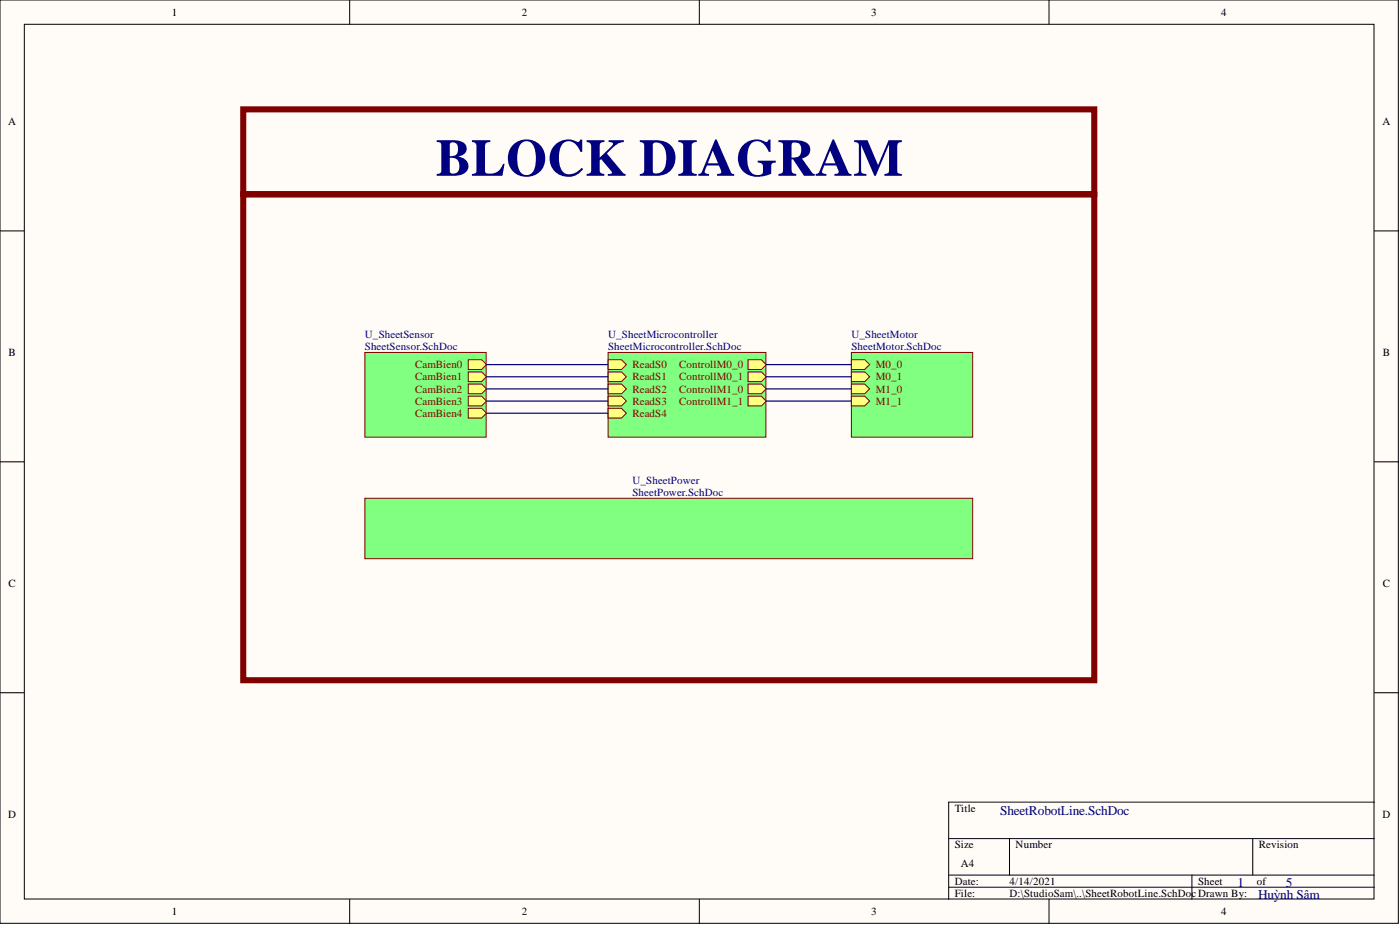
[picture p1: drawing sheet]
<svg xmlns="http://www.w3.org/2000/svg" width="292mm" height="193mm" viewBox="0 0 292 193" stroke-linecap="round" stroke-linejoin="round" font-family="sans-serif">
<g fill="#fffcf8" stroke="#000" stroke-width=".21">
<path d="M0 0h291.8v192.6h-291.8z"/>
<path d="M5.1 5.1h281.6v182.4h-281.6z"/>
</g>
<g fill="none" stroke="#000" stroke-width=".21">
<path d="M73 0v5.1M145.9 0v5.1M218.9 0v5.1M0 48.2h5.1M286.8 48.2h5M0 96.3h5.1M286.8 96.3h5M0 144.5h5.1M286.8 144.5h5M197.9 174.9h88.9M210.6 174.9v7.7M261.4 174.9v7.7"/>
<path d="M286.8 167.3h-88.9v20.3M73 187.6v5.1M145.9 187.6v5.1M197.9 182.6h88.9M197.9 185.1h88.9M218.9 187.6v5.1M248.7 182.6v5"/>
</g>
<g fill="#80ff80" stroke="#800000" stroke-width=".21">
<path d="M76.1 104h126.8v12.6h-126.8z"/>
<path d="M177.6 73.5h25.3v17.7h-25.3z"/>
</g>
<path d="M177.6 77.6h2.8l1 1-1 1h-2.8z" fill-rule="evenodd" fill="#ffff80"/>
<path d="M177.6 77.6h2.8l1 1-1 1h-2.8z" fill="none" stroke="#800000" stroke-width=".21"/>
<path d="M177.6 75h2.8l1 1.1-1 1h-2.8z" fill-rule="evenodd" fill="#ffff80"/>
<path d="M177.6 75h2.8l1 1.1-1 1h-2.8z" fill="none" stroke="#800000" stroke-width=".21"/>
<path d="M177.6 80.1h2.8l1 1-1 1h-2.8z" fill-rule="evenodd" fill="#ffff80"/>
<path d="M177.6 80.1h2.8l1 1-1 1h-2.8z" fill="none" stroke="#800000" stroke-width=".21"/>
<path d="M177.6 82.7h2.8l1 1-1 1h-2.8z" fill-rule="evenodd" fill="#ffff80"/>
<path d="M177.6 82.7h2.8l1 1-1 1h-2.8z" fill="none" stroke="#800000" stroke-width=".21"/>
<path d="M126.9 73.5h32.9v17.7h-32.9z" fill="#80ff80" stroke="#800000" stroke-width=".21"/>
<path d="M126.9 80.1h2.8l1 1-1 1h-2.8z" fill-rule="evenodd" fill="#ffff80"/>
<path d="M126.9 80.1h2.8l1 1-1 1h-2.8z" fill="none" stroke="#800000" stroke-width=".21"/>
<path d="M126.9 85.2h2.8l1 1-1 1h-2.8z" fill-rule="evenodd" fill="#ffff80"/>
<path d="M126.9 85.2h2.8l1 1-1 1h-2.8z" fill="none" stroke="#800000" stroke-width=".21"/>
<path d="M126.9 75h2.8l1 1.1-1 1h-2.8z" fill-rule="evenodd" fill="#ffff80"/>
<path d="M126.9 75h2.8l1 1.1-1 1h-2.8z" fill="none" stroke="#800000" stroke-width=".21"/>
<path d="M126.9 82.7h2.8l1 1-1 1h-2.8z" fill-rule="evenodd" fill="#ffff80"/>
<path d="M126.9 82.7h2.8l1 1-1 1h-2.8z" fill="none" stroke="#800000" stroke-width=".21"/>
<path d="M126.9 77.6h2.8l1 1-1 1h-2.8z" fill-rule="evenodd" fill="#ffff80"/>
<path d="M126.9 77.6h2.8l1 1-1 1h-2.8z" fill="none" stroke="#800000" stroke-width=".21"/>
<path d="M156.1 75h2.8l1 1.1-1 1h-2.8z" fill-rule="evenodd" fill="#ffff80"/>
<path d="M156.1 75h2.8l1 1.1-1 1h-2.8z" fill="none" stroke="#800000" stroke-width=".21"/>
<path d="M156.1 77.6h2.8l1 1-1 1h-2.8z" fill-rule="evenodd" fill="#ffff80"/>
<path d="M156.1 77.6h2.8l1 1-1 1h-2.8z" fill="none" stroke="#800000" stroke-width=".21"/>
<path d="M156.1 80.1h2.8l1 1-1 1h-2.8z" fill-rule="evenodd" fill="#ffff80"/>
<path d="M156.1 80.1h2.8l1 1-1 1h-2.8z" fill="none" stroke="#800000" stroke-width=".21"/>
<path d="M156.1 82.7h2.8l1 1-1 1h-2.8z" fill-rule="evenodd" fill="#ffff80"/>
<path d="M156.1 82.7h2.8l1 1-1 1h-2.8z" fill="none" stroke="#800000" stroke-width=".21"/>
<path d="M76.1 73.5h25.3v17.7h-25.3z" fill="#80ff80" stroke="#800000" stroke-width=".21"/>
<path d="M97.7 85.2h2.8l1 1-1 1h-2.8z" fill-rule="evenodd" fill="#ffff80"/>
<path d="M97.7 85.2h2.8l1 1-1 1h-2.8z" fill="none" stroke="#800000" stroke-width=".21"/>
<path d="M97.7 82.7h2.8l1 1-1 1h-2.8z" fill-rule="evenodd" fill="#ffff80"/>
<path d="M97.7 82.7h2.8l1 1-1 1h-2.8z" fill="none" stroke="#800000" stroke-width=".21"/>
<path d="M97.7 80.1h2.8l1 1-1 1h-2.8z" fill-rule="evenodd" fill="#ffff80"/>
<path d="M97.7 80.1h2.8l1 1-1 1h-2.8z" fill="none" stroke="#800000" stroke-width=".21"/>
<path d="M97.7 77.6h2.8l1 1-1 1h-2.8z" fill-rule="evenodd" fill="#ffff80"/>
<path d="M97.7 77.6h2.8l1 1-1 1h-2.8z" fill="none" stroke="#800000" stroke-width=".21"/>
<path d="M97.7 75h2.8l1 1.1-1 1h-2.8z" fill-rule="evenodd" fill="#ffff80"/>
<path d="M97.7 75h2.8l1 1.1-1 1h-2.8z" fill="none" stroke="#800000" stroke-width=".21"/>
<path d="M101.5 76.1h25.4M101.5 78.6h25.4M159.9 76.1h17.7M159.9 78.6h17.7M101.5 81.1h25.4M101.5 83.7h25.4M101.5 86.2h25.4M159.9 81.1h17.7M159.9 83.7h17.7" fill="none" stroke="#000080" stroke-width=".25"/>
<path d="M50.8 22.8h177.5v17.7h-177.5zM50.8 40.6h177.5v101.3h-177.5z" fill="none" stroke="#800000" stroke-width="1.3"/>
<text font-size="11" fill="#000080" x="90.9" y="36.7">BLOCK DIAGRAM</text>
<g font-size="2.8" fill="#000080">
<text x="208.7" y="170">SheetRobotLine.SchDoc</text>
<text x="258.2" y="185">1</text>
<text x="268.3" y="185">5</text>
<text x="262.5" y="187.5">Huỳnh Sâm</text>
</g>
<g font-size="2.3">
<text x="35.9" y="3.3">1</text>
<text x="108.9" y="3.3">2</text>
<text x="181.8" y="3.3">3</text>
<text x="254.8" y="3.3">4</text>
<text x="1.7" y="26.1">A</text>
<text x="288.4" y="26.1">A</text>
<text x="1.8" y="74.3">B</text>
<text x="288.5" y="74.3">B</text>
<text x="1.8" y="122.5">C</text>
<text x="288.5" y="122.5">C</text>
<text x="1.7" y="170.6">D</text>
<text x="199.2" y="169.4">Title</text>
<text x="288.4" y="170.6">D</text>
<text x="199.2" y="177">Size</text>
<text x="211.9" y="177">Number</text>
<text x="262.6" y="177">Revision</text>
<text x="199.2" y="184.6">Date:</text>
<text x="200.5" y="180.8">A4</text>
<text x="210.6" y="184.6">4/14/2021</text>
<text x="250" y="184.6">Sheet</text>
<text x="262.3" y="184.6">of</text>
<text x="35.9" y="190.9">1</text>
<text x="108.9" y="190.9">2</text>
<text x="181.8" y="190.9">3</text>
<text x="199.2" y="187.1">File:</text>
<text x="210.6" y="187.1">D:\StudioSam\..\SheetRobotLine.SchDocDrawn By:</text>
<text x="254.8" y="190.9">4</text>
</g>
<g font-size="2.3" fill="#000080">
<text x="76.1" y="70.5">U_SheetSensor</text>
<text x="126.9" y="70.5">U_SheetMicrocontroller</text>
<text x="177.6" y="70.5">U_SheetMotor</text>
<text x="76.1" y="73">SheetSensor.SchDoc</text>
<text x="126.9" y="73">SheetMicrocontroller.SchDoc</text>
<text x="177.6" y="73">SheetMotor.SchDoc</text>
<text x="132" y="100.9">U_SheetPower</text>
<text x="132" y="103.4">SheetPower.SchDoc</text>
</g>
<g font-size="2.3" fill="#800000">
<text x="86.6" y="76.8">CamBien0</text>
<text x="132" y="76.8">ReadS0</text>
<text x="141.7" y="76.8">ControllM0_0</text>
<text x="182.7" y="76.8">M0_0</text>
<text x="86.6" y="81.9">CamBien2</text>
<text x="86.6" y="79.4">CamBien1</text>
<text x="132" y="81.9">ReadS2</text>
<text x="132" y="79.4">ReadS1</text>
<text x="141.7" y="79.4">ControllM0_1</text>
<text x="141.7" y="81.9">ControllM1_0</text>
<text x="182.7" y="79.4">M0_1</text>
<text x="182.7" y="81.9">M1_0</text>
<text x="86.6" y="87">CamBien4</text>
<text x="86.6" y="84.4">CamBien3</text>
<text x="132" y="87">ReadS4</text>
<text x="132" y="84.4">ReadS3</text>
<text x="141.7" y="84.4">ControllM1_1</text>
<text x="182.7" y="84.4">M1_1</text>
</g>
</svg>
